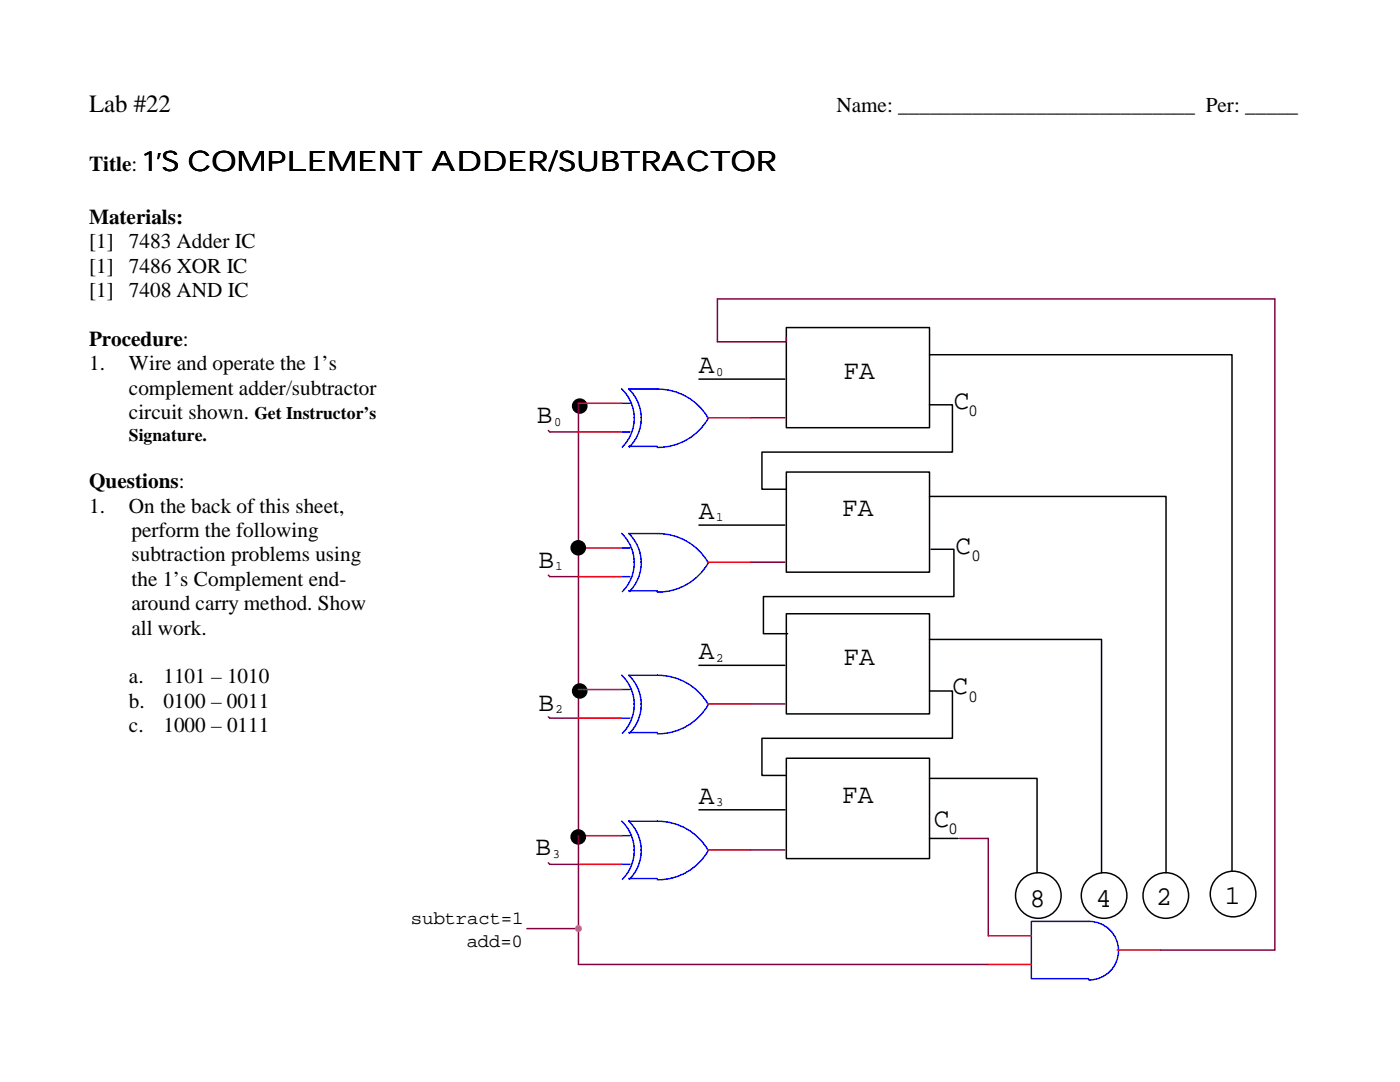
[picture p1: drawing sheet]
<svg xmlns="http://www.w3.org/2000/svg" width="279mm" height="216mm" viewBox="0 0 279 216" stroke-linecap="round" stroke-linejoin="round" font-family="sans-serif">
<g fill="none" stroke="#000" stroke-width=".3">
<path d="M139.5 75.6h17.1M156.9 65.4h28.6v19.9h-28.6zM185.5 70.8h60.4v103.1M156.9 94.2h28.6v20h-28.6zM185.5 80.8h4.6v9.4h-38v7.4h4.8M185.5 99.1h47.2v75.1M139.5 104.8h17.1M185.8 109.6h4.6v9.4h-38v7.4h4.8M139.5 132.8h17.1M156.9 122.5h28.6v20h-28.6zM185.5 127.6h34.3v46.6M185.5 137.9h4.6v9.4h-38v7.4h4.8"/>
<path d="M156.9 151.3h28.6v20h-28.6zM185.5 155.3h21.5v18.9M139.5 161.6h17.1M185.5 167.3h5.7"/>
<circle cx="207.2" cy="178.7" r="4.6"/>
<circle cx="220.3" cy="178.7" r="4.6"/>
<circle cx="232.7" cy="178.7" r="4.6"/>
<circle cx="246.1" cy="178.4" r="4.6"/>
</g>
<path d="M156.9 67.4v.8h-13.7v-8.6h111.2v130h-22.8M109.4 85.9l.3 .3h5.7M115.4 80.5v111.9h81.8M149.8 83.4h6.8M109.4 114.8l.3 .3h5.7M149.8 112.2h6.8M109.4 143l.3 .3h5.7M149.8 140.5h6.8M109.4 172.2l.3 .3h5.7M149.8 169.6h6.8M191.5 167.3h5.7v19.4M105.2 185.3h10.2" fill="none" stroke="#800040" stroke-width=".3"/>
<g fill="#f0f" stroke="#f0f" stroke-width=".3">
<circle cx="115.4" cy="166.7" r=".55"/>
<circle cx="115.4" cy="137.6" r=".55"/>
<circle cx="115.4" cy="109.3" r=".55"/>
<circle cx="115.4" cy="185.3" r=".55"/>
</g>
<g fill="none" stroke="#00f" stroke-width=".3">
<path d="M124.1 77.6a8.1 8.1 0 0 1 .1 11.6M124 80.5h1.7M124 86.2h1.7M125.5 89.1h5.7M141.3 83.3a11.6 11.6 0 0 0-10.1-5.7h-5.7a8.1 8.1 0 0 1 .1 11.6M141.4 83.5a11.6 11.6 0 0 1-10.2 5.8M124 109.3h1.7M124 115.1h1.7M124.1 106.4a8.1 8.1 0 0 1 .1 11.7M125.5 117.9h5.7M141.3 112.1a11.6 11.6 0 0 0-10.1-5.6h-5.7a8.1 8.1 0 0 1 .1 11.5M141.4 112.3a11.6 11.6 0 0 1-10.2 5.9"/>
<path d="M124 137.6h1.7M124.1 134.7a8.1 8.1 0 0 1 .1 11.6M124 143.3h1.7M125.5 146.2h5.7M141.3 140.4a11.6 11.6 0 0 0-10.1-5.7h-5.7a8.1 8.1 0 0 1 .1 11.6M141.4 140.6a11.6 11.6 0 0 1-10.2 5.8M124 166.8h1.7M124 172.5h1.7M124.1 163.8a8.1 8.1 0 0 1 .1 11.7M125.5 175.3h5.7M141.3 169.5a11.6 11.6 0 0 0-10.1-5.6h-5.7a8.1 8.1 0 0 1 .1 11.5M141.4 169.7a11.6 11.6 0 0 1-10.2 5.9"/>
<path d="M217.3 195.3h-11.5v-11.4h11.5a5.8 5.8 0 0 1 5.9 5.8 5.8 5.8 0 0 1-6 5.8"/>
</g>
<g fill="none" stroke="#f00" stroke-width=".3">
<path d="M115.4 80.5h8.6M115.4 86.2h8.6M141.2 83.4h8.6M115.4 109.3h8.6M115.4 115.1h8.6M141.2 112.2h8.6M115.4 137.6h8.6M115.4 143.3h8.6M141.2 140.5h8.6M115.4 166.8h8.6M115.4 172.5h8.6M141.2 169.6h8.6"/>
<path d="M197.2 186.7h8.6M197.2 192.4h8.6M223 189.6h8.6"/>
</g>
<g fill="#000" stroke="#000" stroke-width=".3">
<circle cx="115.7" cy="81" r="1.41"/>
<circle cx="115.4" cy="109.3" r="1.41"/>
<circle cx="115.7" cy="137.9" r="1.41"/>
<circle cx="115.4" cy="167" r="1.41"/>
</g>
<text font-size="5.6" x="28.5" y="34.1">1’S COMPLEMENT ADDER/SUBTRACTOR</text>
<g font-size="5.4">
<text x="139.5" y="74.5">A</text>
<text x="168.4" y="75.6">FA</text>
<text x="190.4" y="81.6">C</text>
<text x="107.1" y="84.5">B</text>
<text x="139.5" y="103.6">A</text>
<text x="168.1" y="103">FA</text>
<text x="107.4" y="113.3">B</text>
<text x="190.7" y="110.4">C</text>
<text x="139.5" y="131.6">A</text>
<text x="168.4" y="132.7">FA</text>
<text x="107.4" y="141.9">B</text>
<text x="190.1" y="138.4">C</text>
<text x="139.5" y="160.4">A</text>
<text x="168.1" y="160.1">FA</text>
<text x="186.4" y="165">C</text>
<text x="106.8" y="170.7">B</text>
<text x="205.5" y="181">8</text>
<text x="218.7" y="181">4</text>
<text x="230.7" y="180.7">2</text>
<text x="244.4" y="180.4">1</text>
</g>
<text font-size="5" x="17.8" y="22.3">Lab #22</text>
<g font-size="4.2">
<text x="166.9" y="22.3">Name: ____________________________ Per: _____</text>
<text x="17.8" y="34.1">Title:</text>
<text x="17.8" y="44.7">Materials:</text>
<text x="17.8" y="49.5">[1]</text>
<text x="25.7" y="49.5">7483 Adder IC</text>
<text x="17.8" y="54.4">[1]</text>
<text x="17.8" y="59.3">[1]</text>
<text x="25.7" y="54.4">7486 XOR IC</text>
<text x="25.7" y="59.3">7408 AND IC</text>
<text x="17.8" y="69">Procedure:</text>
<text x="17.8" y="73.9">1.</text>
<text x="25.7" y="73.9">Wire and operate the 1’s</text>
<text x="25.7" y="78.7">complement adder/subtractor</text>
<text x="25.7" y="83.6">circuit shown.</text>
<text x="17.8" y="97.4">Questions:</text>
<text x="17.8" y="102.3">1.</text>
<text x="25.7" y="102.3">On the back of this sheet,</text>
<text x="26.2" y="107.1">perform the following</text>
<text x="26.2" y="112">subtraction problems using</text>
<text x="26.2" y="116.9">the 1’s Complement end-</text>
<text x="26.2" y="121.8">around carry method. Show</text>
<text x="26.2" y="126.6">all work.</text>
<text x="25.7" y="136.4">a.</text>
<text x="32.6" y="136.4">1101 – 1010</text>
<text x="25.7" y="141.2">b.</text>
<text x="32.6" y="141.2">0100 – 0011</text>
<text x="25.7" y="146.1">c.</text>
<text x="32.6" y="146.1">1000 – 0111</text>
</g>
<g font-size="3.7">
<text x="82" y="184.4">subtract=1</text>
<text x="93.1" y="189">add=0</text>
</g>
<g font-size="3.5">
<text x="50.8" y="83.6">Get Instructor’s</text>
<text x="25.7" y="87.9">Signature.</text>
</g>
<g font-size="3.4">
<text x="193.3" y="83">0</text>
<text x="193.8" y="111.9">0</text>
<text x="193.3" y="140.2">0</text>
<text x="189.2" y="166.4">0</text>
</g>
<g font-size="2.6">
<text x="142.9" y="74.9">0</text>
<text x="110.6" y="84.9">0</text>
<text x="142.9" y="104.1">1</text>
<text x="110.9" y="113.8">1</text>
<text x="142.9" y="132">2</text>
<text x="110.9" y="142.3">2</text>
<text x="142.9" y="160.9">3</text>
<text x="110.3" y="171.2">3</text>
</g>
</svg>
